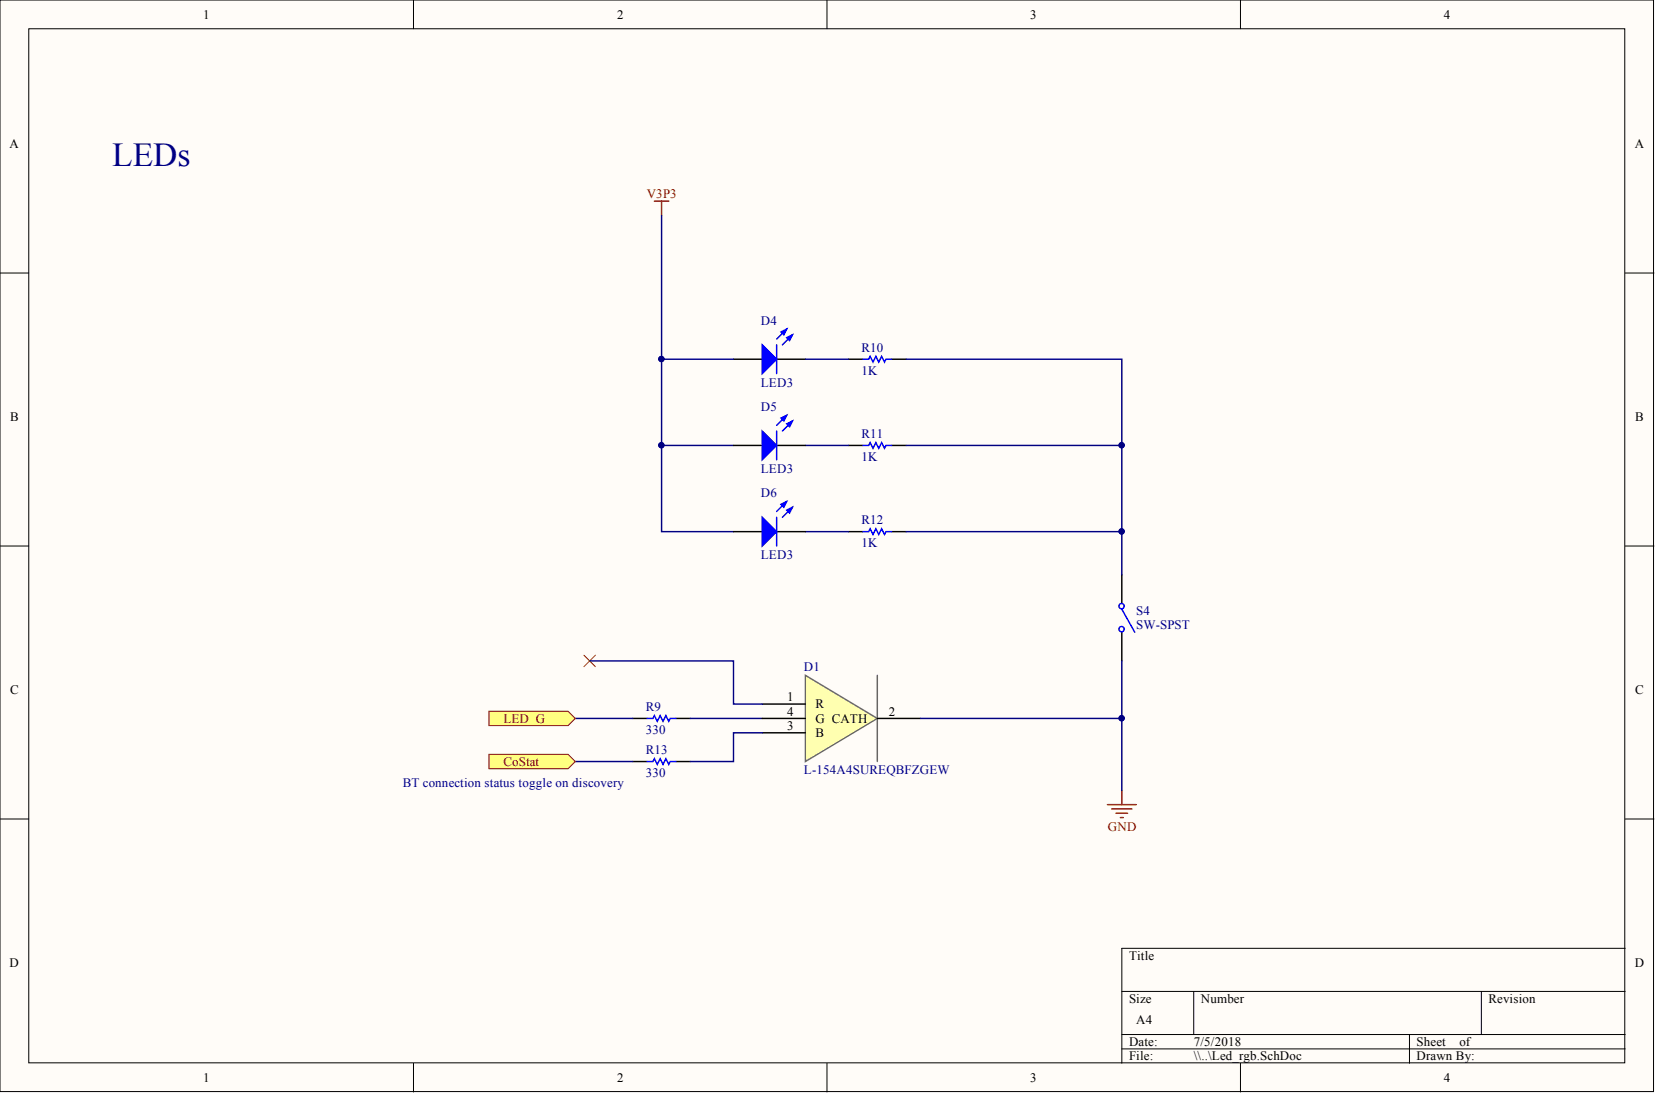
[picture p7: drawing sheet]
<svg xmlns="http://www.w3.org/2000/svg" width="292mm" height="193mm" viewBox="0 0 292 193" stroke-linecap="round" stroke-linejoin="round" font-family="sans-serif">
<g fill="#fffcf8" stroke="#000" stroke-width=".18">
<path d="M0 0h291.7v192.5h-291.7z"/>
<path d="M5.1 5.1h281.5v182.4h-281.5z"/>
</g>
<g fill="none" stroke="#000" stroke-width=".18">
<path d="M72.9 0v5.1M145.9 0v5.1M218.8 0v5.1M0 48.2h5.1M286.7 48.2h5M0 96.3h5.1M286.7 96.3h5M0 144.5h5.1M286.7 144.5h5M197.9 174.9h88.8M210.6 174.9v7.6M261.3 174.9v7.6"/>
<path d="M286.7 167.3h-88.8v20.2M72.9 187.5v5.1M145.9 187.5v5.1M197.9 182.5h88.8M197.9 185h88.8M218.8 187.5v5.1M248.6 182.5v5"/>
</g>
<g fill="none" stroke="#000" stroke-width=".25">
<path d="M129.4 63.4h5.1M137 63.4h5.1M149.7 63.4h2.5M149.7 78.6h2.5M157.3 63.4h2.5M157.3 78.6h2.5M149.7 93.8h2.5M157.3 93.8h2.5M197.9 101.4v5M197.9 111.5v5.1M111.6 126.7h2.6M111.6 134.3h2.6"/>
<path d="M119.2 126.7h2.6M119.2 134.3h2.6"/>
</g>
<g fill="none" stroke="#00f" stroke-width=".25">
<path d="M138.8 58l-1.8 1.8M139.8 59.1l-1.8 1.7M137 60.8v5.1M152.2 78.6h1l.3-.5 .5 1 .5-1 .5 1 .5-1 .5 1 .3-.5h1M152.2 63.4h1l.3-.5 .5 1 .5-1 .5 1 .5-1 .5 1 .3-.5h1M152.2 93.8h1l.3-.5 .5 1 .5-1 .5 1 .5-1 .5 1 .3-.5h1M197.9 107.5l2.3 4M114.2 126.7h1l.2-.5 .5 1 .5-1 .6 1 .5-1 .5 1 .2-.5h1M114.2 134.3h1l.2-.5 .5 1 .5-1 .6 1 .5-1 .5 1 .2-.5h1"/>
<circle cx="197.8" cy="111" r=".47"/>
<circle cx="197.8" cy="106.9" r=".47"/>
</g>
<path d="M103 115.6l2 2M105 115.6l-2 2" fill="none" stroke="#f00" stroke-width=".18"/>
<g fill="#00f" stroke="#00f" stroke-width=".25">
<path d="M134.5 60.8l2.5 2.6-2.5 2.5z"/>
<path d="M138.8 59.6l1-.5-.5 1z"/>
<path d="M137.8 58.5l1-.5-.5 1.1z"/>
</g>
<path d="M115.4 35.5h2.6M116.7 35.5v2.5" fill="none" stroke="#800000" stroke-width=".25"/>
<path d="M121.8 126.7h12.7" fill="none" stroke="#000080" stroke-width=".25"/>
<path d="M142.1 119.1l12.6 7.6-12.6 7.6z" fill="#ffffb0" stroke="#696a6d" stroke-width=".25"/>
<path d="M134.5 124.2h7.6M134.5 126.7h7.6M134.5 129.3h7.6M154.7 126.7h7.7" fill="none" stroke="#000" stroke-width=".25"/>
<path d="M154.7 119.1v15.2" fill="none" stroke="#696a6d" stroke-width=".25"/>
<g fill="none" stroke="#000080" stroke-width=".25">
<path d="M116.7 63.4h12.7M116.7 78.6h12.7M142.1 63.4h7.6M142.1 78.6h7.6M159.8 63.4h38.1v38M159.8 78.6h38.1M142.1 93.8h7.6M159.8 93.8h38.1M104 116.6h25.4v7.6h5.1M197.9 116.6v10.1h-35.5M101.5 126.7h10.1M101.5 134.3h10.1"/>
<path d="M134.5 129.3h-5.1v5h-7.6"/>
</g>
<g fill="#000080" stroke="#000080" stroke-width=".18">
<circle cx="197.8" cy="126.7" r=".47"/>
<circle cx="116.7" cy="63.3" r=".47"/>
<circle cx="116.7" cy="78.5" r=".47"/>
<circle cx="197.8" cy="78.5" r=".47"/>
<circle cx="197.8" cy="93.7" r=".47"/>
</g>
<g fill="#ffff80" stroke="#800000" stroke-width=".18">
<path d="M86.3 125.5h13.9l1.3 1.2-1.3 1.3h-13.9z" fill-rule="evenodd"/>
<path d="M86.3 133.1h13.9l1.3 1.2-1.3 1.3h-13.9z" fill-rule="evenodd"/>
</g>
<path d="M197.9 139.4v2.5M195.3 141.9h5.1M196.1 142.7h3.6M196.9 143.5h2M197.6 144.2h.5" fill="none" stroke="#800000" stroke-width=".25"/>
<path d="M116.7 38v55.8h12.7M197.9 126.7v12.7" fill="none" stroke="#000080" stroke-width=".25"/>
<g fill="#000080" stroke="#000080" stroke-width=".18">
<circle cx="197.8" cy="126.7" r=".47"/>
<circle cx="116.7" cy="63.3" r=".47"/>
<circle cx="116.7" cy="78.5" r=".47"/>
</g>
<path d="M129.4 78.6h5.1M137 78.6h5.1M129.4 93.8h5.1M137 93.8h5.1" fill="none" stroke="#000" stroke-width=".25"/>
<g fill="#00f" stroke="#00f" stroke-width=".25">
<path d="M134.5 76l2.5 2.6-2.5 2.5z"/>
<path d="M138.8 74.8l1-.5-.5 1z"/>
<path d="M137.8 73.8l1-.6-.5 1.1z"/>
<path d="M134.5 91.2l2.5 2.6-2.5 2.5z"/>
<path d="M138.8 90l1-.5-.5 1z"/>
<path d="M137.8 89l1-.5-.5 1z"/>
</g>
<path d="M137 76v5.1M138.8 73.2l-1.8 1.8M139.8 74.3l-1.8 1.7M137 91.2v5.1M138.8 88.5l-1.8 1.7M139.8 89.5l-1.8 1.7" fill="none" stroke="#00f" stroke-width=".25"/>
<text font-size="5.9" fill="#000080" x="19.8" y="29.2">LEDs</text>
<g font-size="2.3">
<text x="35.9" y="3.3">1</text>
<text x="108.8" y="3.3">2</text>
<text x="181.7" y="3.3">3</text>
<text x="254.7" y="3.3">4</text>
<text x="1.7" y="26.1">A</text>
<text x="288.4" y="26.1">A</text>
<text x="1.8" y="74.3">B</text>
<text x="288.4" y="74.3">B</text>
<text x="1.8" y="122.4">C</text>
<text x="138.9" y="123.7">1</text>
<text x="143.8" y="124.9">R</text>
<text x="288.4" y="122.4">C</text>
<text x="138.9" y="126.2">4</text>
<text x="138.9" y="128.8">3</text>
<text x="143.8" y="127.5">G CATH</text>
<text x="143.8" y="130">B</text>
<text x="156.8" y="126.2">2</text>
<text x="1.7" y="170.6">D</text>
<text x="199.1" y="169.3">Title</text>
<text x="288.4" y="170.6">D</text>
<text x="199.1" y="176.9">Size</text>
<text x="211.8" y="176.9">Number</text>
<text x="262.6" y="176.9">Revision</text>
<text x="199.1" y="184.5">Date:</text>
<text x="200.4" y="180.7">A4</text>
<text x="210.6" y="184.5">7/5/2018</text>
<text x="249.9" y="184.5">Sheet</text>
<text x="257.4" y="184.5">of</text>
<text x="35.9" y="190.8">1</text>
<text x="108.8" y="190.8">2</text>
<text x="181.7" y="190.8">3</text>
<text x="199.1" y="187">File:</text>
<text x="210.6" y="187">\\..\Led_rgb.SchDoc</text>
<text x="249.9" y="187">Drawn By:</text>
<text x="254.7" y="190.8">4</text>
</g>
<g font-size="2.3" fill="#800000">
<text x="114.1" y="35">V3P3</text>
<text x="88.8" y="127.5">LED_G</text>
<text x="88.8" y="135.1">CoStat</text>
<text x="195.4" y="146.5">GND</text>
</g>
<g font-size="2.3" fill="#000080">
<text x="134.2" y="57.3">D4</text>
<text x="152" y="62.1">R10</text>
<text x="134.2" y="68.2">LED3</text>
<text x="152" y="66.2">1K</text>
<text x="134.2" y="72.5">D5</text>
<text x="152" y="77.3">R11</text>
<text x="134.2" y="83.4">LED3</text>
<text x="152" y="81.4">1K</text>
<text x="134.2" y="87.7">D6</text>
<text x="152" y="92.5">R12</text>
<text x="134.2" y="98.6">LED3</text>
<text x="152" y="96.6">1K</text>
<text x="200.4" y="108.5">S4</text>
<text x="200.4" y="111">SW-SPST</text>
<text x="141.8" y="118.4">D1</text>
<text x="113.9" y="125.5">R9</text>
<text x="113.9" y="129.5">330</text>
<text x="113.9" y="137.1">330</text>
<text x="113.9" y="133.1">R13</text>
<text x="141.8" y="136.6">L-154A4SUREQBFZGEW</text>
<text x="71" y="138.9">BT connection status toggle on discovery</text>
</g>
</svg>
